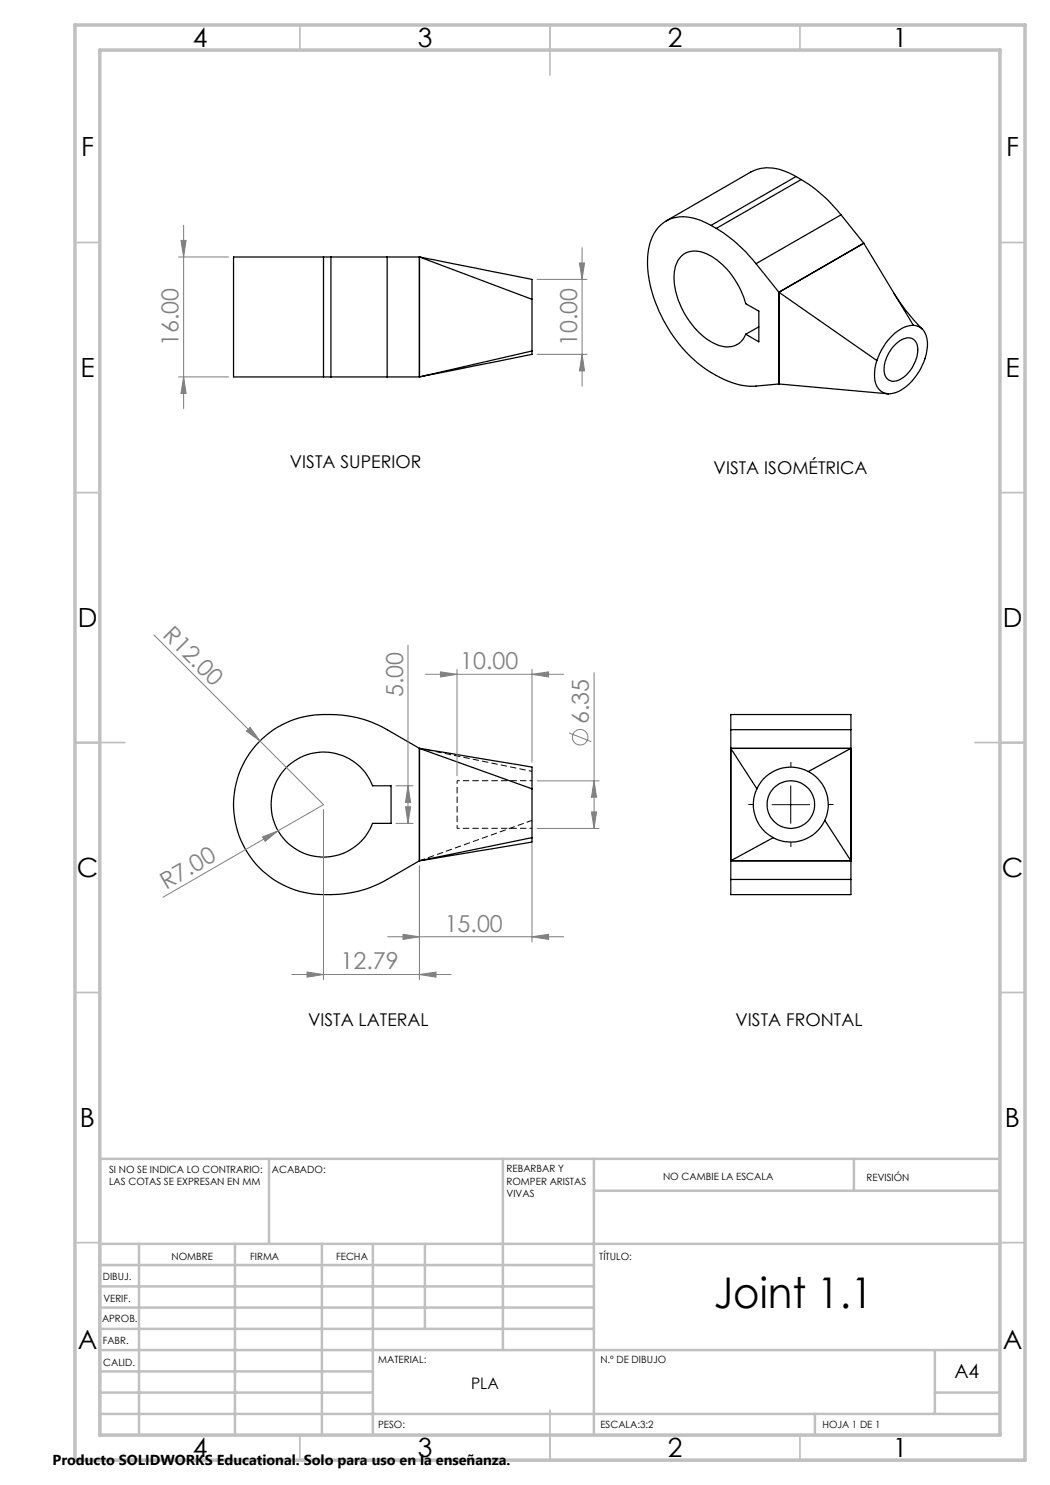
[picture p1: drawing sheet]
<svg xmlns="http://www.w3.org/2000/svg" width="210mm" height="297mm" viewBox="0 0 210 297" stroke-linecap="round" stroke-linejoin="round" font-family="sans-serif">
<path d="M83.9 172.2l22.5-8.1" fill="none" stroke="#000" stroke-width=".2" stroke-dasharray="1.3 .6" stroke-dashoffset=".1" stroke-linecap="butt"/>
<path d="M83.9 149.7l22.5 4.6M91.4 156.1v9.6" fill="none" stroke="#000" stroke-width=".2" stroke-dasharray="1.3 .6" stroke-dashoffset=".6" stroke-linecap="butt"/>
<path d="M84.2 172.1l-.3 .1" fill="none" stroke="#000" stroke-width=".2" stroke-dasharray="1.3 .6" stroke-linecap="butt"/>
<path d="M106.4 156.1h-15M91.4 165.7h15" fill="none" stroke="#000" stroke-width=".2" stroke-dasharray="1.3 .6" stroke-dashoffset=".8" stroke-linecap="butt"/>
<g fill="none" stroke="#000" stroke-width=".25">
<path d="M159.2 35.3a9.6 9.6 0 0 0-8.1-1.3l-.9 .4-17 9.8M159.2 35.3l-17 9.8M159.2 35.3l1 .6M160.2 35.9a29.8 29.8 0 0 1 8 7.1M160.2 35.9l-16.9 9.8M64.7 51.4h-18v24h18M64.7 51.4v24M64.7 51.4h1.5M66.2 51.4h11.2M66.2 51.4v24M77.4 51.4h6.5M77.4 51.4v24"/>
<path d="M83.9 51.4l22.5 4.5v4M83.9 51.4v24M83.9 51.4l22.5 8.5M106.4 59.9v10.3M136.2 51.3a4.6 4.6 0 0 1 5.7-.3 16.1 16.1 0 0 1 7.3 9.7l2.6 1.5v6.2l-2.6-1.6a4 4 0 0 1-5.8 2.2 15.9 15.9 0 0 1-8.3-11 7.6 7.6 0 0 1 1.1-6.7zM142.2 45.1a9.8 9.8 0 0 0-8.1-1.3 7.8 7.8 0 0 0-4.5 6.7 25.8 25.8 0 0 0 5.6 17.5 22.6 22.6 0 0 0 14 9.2h2l4.6-.4M142.2 45.1l1.1 .6M143.3 45.7a29 29 0 0 1 7.9 7M151.2 52.7l4.6 5.8M155.8 58.5v18.3M155.8 58.5l19.6 13.6M168.2 43l-17 9.7"/>
<path d="M168.2 43l4.6 5.6M172.8 48.6l-17 9.9M172.8 48.6l9.9 16.4M178.8 58.7a37.1 37.1 0 0 0 5.7 7.1M64.7 75.4h1.5M66.2 75.4h11.2M77.4 75.4h6.5M106.4 70.2v.7l-22.5 4.5M106.4 70.2l-22.5 5.2M151.8 65.4l-2.6 1.4M155.8 76.8l21.9 2M175.4 72.1a6.3 6.3 0 0 0 .4 5.7 2.67 2.67 0 0 0 1.9 1"/>
<path d="M177.3 78.7h.1M178.9 69a3.1 3.1 0 0 1 3.8-1.1 3.4 3.4 0 0 1 .6 3.8 6.8 6.8 0 0 1-4.1 4.5 2.04 2.04 0 0 1-2.4-2.5 7.6 7.6 0 0 1 2.1-4.7zM182.7 65a8 8 0 0 0-6 4.4l-1.3 2.7M182.7 65a3.1 3.1 0 0 1 2.8 3.4 11.3 11.3 0 0 1-6.3 10.1l-1.5 .3M57.1 153.7a10.5 10.5 0 0 1 17.4 3.5h3.7v7.5h-3.7a10.5 10.5 0 0 1-15.4 5.1 10.5 10.5 0 0 1-2-16.1zM83.9 149.7l22.5 3.7v4.4M83.9 149.7l-6.5-3.8a23.6 23.6 0 0 0-19.2-1.8 18 18 0 0 0-11 20.9 18 18 0 0 0 19 13.9 22.4 22.4 0 0 0 11.2-3l6.5-3.7M83.9 149.7v22.5M83.9 149.7l22.5 8.1M106.4 157.8v9.7M146.2 145.9v-3h24v3M146.2 145.9v30"/>
<path d="M146.2 145.9h24M151.4 157.8a7.5 7.5 0 0 0 3.3 9.7M161.7 154.3a7.5 7.5 0 0 1 3.3 9.8M161.7 154.3a7.5 7.5 0 0 0-10.3 3.5M161.7 154.3l8.5-4.6h-24l5.2 8.1M170.2 145.9v30M106.4 167.5v.9l-22.5 3.8M106.4 167.5l-22.5 4.7M146.2 175.9v3h24v-3M146.2 175.9h24M165 164.1a7.5 7.5 0 0 1-10.3 3.4M165 164.1l5.2 8.1h-24l8.5-4.7"/>
<circle cx="158.1" cy="160.9" r="4.8"/>
</g>
<g fill="none" stroke="#808080" stroke-width=".2">
<path d="M35.7 51.4h10M36.2 48.1h1l-.5 3.3zM36.7 45v36.7M107.4 55.9h10M115.9 52.6h1l-.5 3.3zM116.4 49.5v27.7M35.7 75.4h10M36.7 75.4l.5 3.3h-1zM107.4 70.9h10M116.4 70.9l.5 3.3h-1zM30.8 127l21.2 21.2M81.6 129v35.7"/>
<path d="M85.1 134.9h27.6M88.1 134.4l3.3 .5-3.3 .5zM91.4 133.9v21.2M106.4 134.9l3.3-.5v1zM106.4 133.9v18.5M118.8 134.5v31.2M49.3 146.2l.7-.7 2 2.7zM52 148.2l12.7 12.7-32.1 18.6M79.2 157.2h3.4M81.6 157.2l.5 3.3h-1zM107.4 156.2h12.4M113.8 146.6l4.5 1.7"/>
<path d="M118.8 156.2l.5 3.3h-1zM52.5 167.4l3.1-1.2-2.6 2.1zM64.7 161.9v34M79.2 164.7h3.4M81.1 161.4h1l-.5 3.3zM83.9 173.2v22.7M106.4 168.6v19.8M107.4 165.7h12.4M118.3 162.4h1l-.5 3.3zM58.3 194.9h31.9M61.4 194.4l3.3 .5-3.3 .5zM77.5 187.4h35.2"/>
<path d="M80.6 186.9l3.3 .5-3.3 .5zM83.9 194.9l3.3-.5v1zM106.4 187.4l3.3-.5v1z"/>
<circle cx="116" cy="147.5" r="1.55"/>
</g>
<path d="M158.2 153.4v-1M150.7 160.9h-1M158.2 168.4v1M165.7 160.9h1" fill="none" stroke="#000" stroke-width=".2" stroke-dasharray="15.2 1.3 1.3 1.3" stroke-linecap="butt"/>
<path d="M158.2 157.2v7.5M154.4 160.9h7.5" fill="none" stroke="#000" stroke-width=".2"/>
<g fill="none" stroke="#c0c0c0" stroke-width=".35">
<path d="M60 5v5M110 5v10M160 5v5M15 48.5h5M200 48.5h5M15 98.5h5M200 98.5h5M15 148.5h10M195 148.5h10M15 198.5h5M200 198.5h5M15 248.5h5"/>
<path d="M200 248.5h5M60 287v5M110 282v10M160 287v5"/>
</g>
<g fill="none" stroke="#c0c0c0" stroke-width=".5">
<path d="M53.8 231.8v17M100.6 231.8v38.2M118.8 231.8v55.2M118.8 238.2h81.2M170.8 231.8v6.4M200 231.8h-180v55.2M20 248.8h180M20 257.3h98.8M20 253h98.8M27.8 248.8v38.2M47 248.8v38.2M64.4 248.8v38.2"/>
<path d="M74.6 248.8v38.2M85 248.8v17M20 265.8h98.8M20 261.5h98.8M20 278.5h54.6M20 274.3h54.6M20 270h180M187 278.5h13M187 270v12.8M20 282.8h180M163 282.8v4.2"/>
</g>
<path d="M15 5h190v287h-190zM20 10h180v277h-180z" fill="none" stroke="#c0c0c0" stroke-width=".7"/>
<g fill="#808080">
<path d="M49.3 146.2l.7-.7 2 2.7z"/>
<path d="M52.5 167.4l3.1-1.2-2.6 2.1z"/>
<path d="M106.4 134.9l3.3-.5v1zM88.1 134.4l3.3 .5-3.3 .5zM83.9 194.9l3.3-.5v1zM61.4 194.4l3.3 .5-3.3 .5z"/>
<path d="M106.4 187.4l3.3-.5v1zM80.6 186.9l3.3 .5-3.3 .5z"/>
<path d="M81.1 161.4h1l-.5 3.3zM81.6 157.2l.5 3.3h-1z"/>
<path d="M115.9 52.6h1l-.5 3.3zM116.4 70.9l.5 3.3h-1z"/>
<path d="M118.8 156.2l.5 3.3h-1zM118.3 162.4h1l-.5 3.3zM36.2 48.1h1l-.5 3.3zM36.7 75.4l.5 3.3h-1z"/>
</g>
<text font-size="8.5" x="142.7" y="261.6">Joint 1.1</text>
<g font-size="5.3">
<text x="38.5" y="9.5">4</text>
<text x="83.5" y="9.5">3</text>
<text x="133.6" y="9.5">2</text>
<text x="178.6" y="9.5">1</text>
<text x="16.2" y="31.2">F</text>
<text x="201.2" y="31.2">F</text>
<text x="16.1" y="75.5">E</text>
<text x="201.1" y="75.5">E</text>
<text x="15.5" y="125.5">D</text>
<text x="200.5" y="125.5">D</text>
<text x="15.4" y="175.5">C</text>
<text x="200.4" y="175.5">C</text>
<text x="16" y="225.5">B</text>
<text x="201" y="225.5">B</text>
<text x="15.5" y="269.7">A</text>
<text x="200.5" y="269.7">A</text>
<text x="38.5" y="291.5">4</text>
<text x="83.5" y="291.5">3</text>
<text x="133.6" y="291.5">2</text>
<text x="178.6" y="291.5">1</text>
</g>
<g font-size="4.7" fill="#808080">
<text x="35.7" y="69.2" transform="rotate(-90 35.7 69.2)">16.00</text>
<text x="115.4" y="69.2" transform="rotate(-90 115.4 69.2)">10.00</text>
<text x="32.4" y="127.1" transform="rotate(45 32.4 127.1)">R12.00</text>
<text x="92.1" y="133.8">10.00</text>
<text x="80.6" y="139.4" transform="rotate(-90 80.6 139.4)">5.00</text>
<text x="117.8" y="144.9" transform="rotate(-90 117.8 144.9)">6.35</text>
<text x="33.2" y="177.9" transform="rotate(-30 33.2 177.9)">R7.00</text>
<text x="88.9" y="186.3">15.00</text>
<text x="68.1" y="193.9">12.79</text>
</g>
<text font-size="3.9" x="190.9" y="275.5">A4</text>
<g font-size="3.5">
<text x="58" y="93.6">VISTA SUPERIOR</text>
<text x="142.7" y="94.8">VISTA ISOMÉTRICA</text>
<text x="61.6" y="205.3">VISTA LATERAL</text>
<text x="147.1" y="205.3">VISTA FRONTAL</text>
</g>
<text font-size="3.2" x="94.2" y="277.9">PLA</text>
<text font-size="2.9" x="10.5" y="292.9">Producto SOLIDWORKS Educational. Solo para uso en la enseñanza.</text>
<g font-size="2">
<text x="21.8" y="234.6">SI NO SE INDICA LO CONTRARIO:</text>
<text x="21.8" y="237.1">LAS COTAS SE EXPRESAN EN MM</text>
<text x="54.4" y="234.6">ACABADO:</text>
<text x="101.3" y="234.5">REBARBAR Y</text>
<text x="101.3" y="237">ROMPER ARISTAS</text>
<text x="101.3" y="239.5">VIVAS</text>
<text x="132.6" y="236">NO CAMBIE LA ESCALA</text>
<text x="173.3" y="236.2">REVISIÓN</text>
<text x="34.3" y="252">NOMBRE</text>
<text x="50" y="251.9">FIRMA</text>
<text x="67.2" y="251.9">FECHA</text>
<text x="119.9" y="251.9">TÍTULO:</text>
<text x="20.6" y="256.1">DIBUJ.</text>
<text x="20.7" y="260.3">VERIF.</text>
<text x="20.4" y="264.4">APROB.</text>
<text x="20.5" y="268.8">FABR.</text>
<text x="20.7" y="273.1">CALID.</text>
<text x="75.6" y="272.5">MATERIAL:</text>
<text x="120.1" y="272.5">N.º DE DIBUJO</text>
<text x="75.6" y="285.5">PESO:</text>
<text x="120.1" y="285.6">ESCALA:3:2</text>
<text x="164.5" y="285.6">HOJA 1 DE 1</text>
</g>
</svg>
